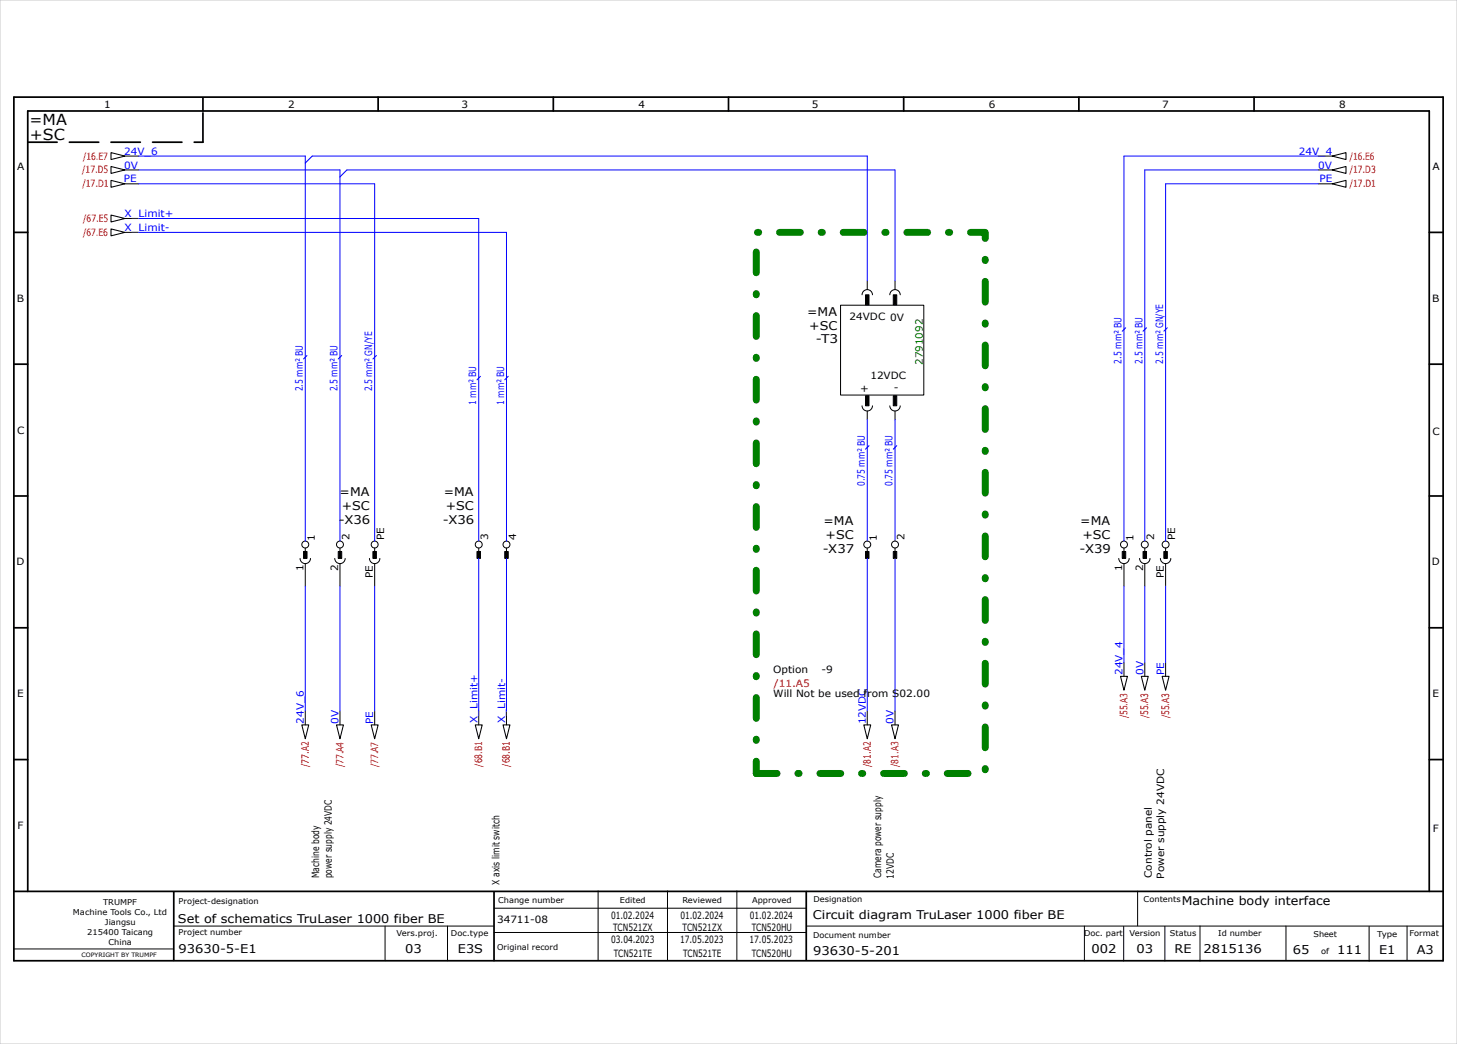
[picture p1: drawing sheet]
<svg xmlns="http://www.w3.org/2000/svg" width="420mm" height="301mm" viewBox="0 0 420 301" stroke-linecap="round" stroke-linejoin="round" font-family="sans-serif">
<g fill="none" stroke="#000" stroke-width=".5">
<path d="M4 28h412v249h-412zM58.5 28.2v3.8M109 28v4M159.5 28v4M210 28v4M260.5 28v4M311 28v4M361.5 28v4M4 67h4M412 67h4M4 105h4M412 105h4"/>
<path d="M4 143h4M412 143h4M4 181h4M412 181h4M4 219h4M412 219h4M4 257h412M8 257v-225h404v225M50.1 257.1v19.8M142.4 257.2v19.8M232.4 257.1v19.7"/>
</g>
<g fill="none" stroke="#000" stroke-width=".29">
<path d="M36 45h4M36 49h4M36 53h4M380 45h4M380 49h4M380 53h4M36 63h4M36 67h4M242.3 88h24v25.9h-24zM248.5 85a1.5 1.5 0 0 1 1.5-1.5 1.5 1.5 0 0 1 1.5 1.5M250 81v2.5M256.5 85a1.5 1.5 0 0 1 1.5-1.5 1.5 1.5 0 0 1 1.5 1.5"/>
<path d="M258 81v2.5M248.5 117a1.5 1.5 0 0 0 1.5 1.5 1.5 1.5 0 0 0 1.5-1.5M250 118.5v2.5M256.5 117a1.5 1.5 0 0 0 1.5 1.5 1.5 1.5 0 0 0 1.5-1.5M258 118.5v2.5M88 158v2M98 158v2M108 158v2M138 158v2M146 158v2M250 158v2M258 158v2"/>
<path d="M324 158v2M330 158v2M336 158v2M86.5 161a1.5 1.5 0 0 0 1.5 1.5 1.5 1.5 0 0 0 1.5-1.5M88 162.5v6.5M96.5 161a1.5 1.5 0 0 0 1.5 1.5 1.5 1.5 0 0 0 1.5-1.5M98 162.5v6.5M106.5 161a1.5 1.5 0 0 0 1.5 1.5 1.5 1.5 0 0 0 1.5-1.5M108 162.5v6.5M322.5 161a1.5 1.5 0 0 0 1.5 1.5 1.5 1.5 0 0 0 1.5-1.5M324 162.5v6.5M328.5 161a1.5 1.5 0 0 0 1.5 1.5 1.5 1.5 0 0 0 1.5-1.5"/>
<path d="M330 162.5v6.5M334.5 161a1.5 1.5 0 0 0 1.5 1.5 1.5 1.5 0 0 0 1.5-1.5M336 162.5v6.5M324 191v4M330 191v4M336 191v4M88 205v4M98 205v4M108 205v4M138 205v4M146 205v4M250 205v4"/>
<path d="M258 205v4M172.4 256.9v20M192.4 256.9v20M212.4 256.9v20M327.9 256.9v10M4.1 273.6h45.7M50.1 267h92.2M111 267v10M129 267v10M142.4 261.9h90M142.4 268.9h90M232.5 267h183.5"/>
<path d="M312.6 267v10M323.9 267.1v10M335.8 267.1v10M345.9 267v10.1M370.7 267v9.8M394.7 267.1v10M405.6 267v10"/>
<circle cx="88" cy="157" r="1"/>
<circle cx="98" cy="157" r="1"/>
<circle cx="108" cy="157" r="1"/>
<circle cx="138" cy="157" r="1"/>
<circle cx="146" cy="157" r="1"/>
<circle cx="250" cy="157" r="1"/>
<circle cx="258" cy="157" r="1"/>
<circle cx="324" cy="157" r="1"/>
<circle cx="330" cy="157" r="1"/>
<circle cx="336" cy="157" r="1"/>
</g>
<path d="M8 41h50.5M58.5 41v-8.8" fill="none" stroke="#000" stroke-width=".5" stroke-dasharray="8.5 3.5"/>
<path d="M0 0h420v301h-420z" fill="none" stroke="#c9c9c9" stroke-width=".29"/>
<path d="M218 67h66v156h-66z" fill="none" stroke="#008000" stroke-width="2" stroke-dasharray="6 6 .4 6"/>
<g fill="none" stroke="#000" stroke-width=".3">
<path d="M32 44l4 1-4 1zM32 48l4 1-4 1zM32 52l4 1-4 1zM384 45l4-1v2zM384 49l4-1v2zM384 53l4-1v2zM32 62l4 1-4 1zM32 66l4 1-4 1zM323 195h2l-1 4zM329 195h2l-1 4zM335 195h2l-1 4zM87 209h2l-1 4z"/>
<path d="M97 209h2l-1 4zM107 209h2l-1 4zM137 209h2l-1 4zM145 209h2l-1 4zM249 209h2l-1 4zM257 209h2l-1 4z"/>
</g>
<g fill="#000" stroke="#000" stroke-width=".29">
<path d="M249.5 85h1v2.9h-1z" fill-rule="evenodd"/>
<path d="M257.5 85h1v2.9h-1z" fill-rule="evenodd"/>
<path d="M249.5 114.1h1v2.9h-1z" fill-rule="evenodd"/>
<path d="M257.5 114.1h1v2.9h-1z" fill-rule="evenodd"/>
<path d="M87.5 159h1v2h-1z" fill-rule="evenodd"/>
<path d="M97.5 159h1v2h-1z" fill-rule="evenodd"/>
<path d="M107.5 159h1v2h-1z" fill-rule="evenodd"/>
<path d="M137.5 159h1v2h-1z" fill-rule="evenodd"/>
<path d="M145.5 159h1v2h-1z" fill-rule="evenodd"/>
<path d="M249.5 159h1v2h-1z" fill-rule="evenodd"/>
<path d="M257.5 159h1v2h-1z" fill-rule="evenodd"/>
<path d="M323.5 159h1v2h-1z" fill-rule="evenodd"/>
<path d="M329.5 159h1v2h-1z" fill-rule="evenodd"/>
<path d="M335.5 159h1v2h-1z" fill-rule="evenodd"/>
</g>
<g fill="none" stroke="#00f" stroke-width=".29">
<path d="M40 45h48v111M40 49h58v107M40 53h68v103M88 47l2-2h160v36M98 51l2-2h158v32M380 45h-56v111M380 49h-50v107M380 53h-44v103M40 63h98v93M40 67h106v89M250 121v35M258 121v35"/>
<path d="M88 169v36M98 169v36M108 169v36M138 161v44M146 161v44M250 161v44M258 161v44M324 169v22M330 169v22M336 169v22"/>
</g>
<path d="M324.5 94.5l-1 1M330.5 94.5l-1 1M336.5 94.5l-1 1M88.5 102.5l-1 1M98.5 102.5l-1 1M108.5 102.5l-1 1M138.5 108.5l-1 1M146.5 108.5l-1 1M250.5 128.5l-1 1M258.5 128.5l-1 1" fill="none" stroke="#00f" stroke-width=".3"/>
<g font-size="4.4">
<text x="8.5" y="36">=MA</text>
<text x="8.6" y="40.5">+SC</text>
</g>
<g font-size="3.5">
<text x="232.7" y="91">=MA</text>
<text x="233.3" y="95">+SC</text>
<text x="235.2" y="99">-T3</text>
<text x="97.9" y="143">=MA</text>
<text x="127.9" y="143">=MA</text>
<text x="98.5" y="147">+SC</text>
<text x="128.5" y="147">+SC</text>
<text x="97.7" y="151">-X36</text>
<text x="127.7" y="151">-X36</text>
<text x="237.4" y="151.3">=MA</text>
<text x="238" y="155.3">+SC</text>
<text x="311.4" y="151.3">=MA</text>
<text x="312" y="155.3">+SC</text>
<text x="237.2" y="159.3">-X37</text>
<text x="311.2" y="159.3">-X39</text>
<text x="340.7" y="261">Machine body interface</text>
<text x="51.3" y="266">Set of schematics TruLaser 1000 fiber BE</text>
<text x="234.3" y="265">Circuit diagram TruLaser 1000 fiber BE</text>
<text x="51.5" y="274.7">93630-5-E1</text>
<text x="116.8" y="274.9">03</text>
<text x="132" y="274.9">E3S</text>
<text x="234.4" y="275.3">93630-5-201</text>
<text x="314.6" y="274.8">002</text>
<text x="327.6" y="274.9">03</text>
<text x="338.6" y="274.8">RE</text>
<text x="346.9" y="274.7">2815136</text>
<text x="372.7" y="275">65</text>
<text x="385.4" y="275">111</text>
<text x="397.6" y="275">E1</text>
<text x="408.4" y="275">A3</text>
</g>
<g font-size="2.9">
<text x="30" y="31">1</text>
<text x="83" y="31">2</text>
<text x="133.1" y="31">3</text>
<text x="184.1" y="31">4</text>
<text x="234.1" y="31">5</text>
<text x="285" y="31">6</text>
<text x="335" y="31">7</text>
<text x="386" y="31">8</text>
<text x="5" y="49">A</text>
<text x="413" y="49">A</text>
<text x="4.8" y="87">B</text>
<text x="412.8" y="87">B</text>
<text x="244.9" y="92.3">24VDC 0V</text>
<text x="248" y="113">+</text>
<text x="250.9" y="109.3">12VDC</text>
<text x="257.7" y="112.8">-</text>
<text x="5" y="125">C</text>
<text x="413" y="125.5">C</text>
<text x="90.7" y="155.9" transform="rotate(-90 90.7 155.9)">1</text>
<text x="100.8" y="155.7" transform="rotate(-90 100.8 155.7)">2</text>
<text x="110.8" y="155.8" transform="rotate(-90 110.8 155.8)">PE</text>
<text x="140.7" y="155.7" transform="rotate(-90 140.7 155.7)">3</text>
<text x="148.8" y="155.6" transform="rotate(-90 148.8 155.6)">4</text>
<text x="252.8" y="155.9" transform="rotate(-90 252.8 155.9)">1</text>
<text x="260.8" y="155.7" transform="rotate(-90 260.8 155.7)">2</text>
<text x="326.7" y="155.9" transform="rotate(-90 326.7 155.9)">1</text>
<text x="332.7" y="155.7" transform="rotate(-90 332.7 155.7)">2</text>
<text x="338.7" y="155.8" transform="rotate(-90 338.7 155.8)">PE</text>
<text x="4.8" y="163">D</text>
<text x="87.5" y="164.6" transform="rotate(-90 87.5 164.6)">1</text>
<text x="97.5" y="164.7" transform="rotate(-90 97.5 164.7)">2</text>
<text x="107.5" y="166.6" transform="rotate(-90 107.5 166.6)">PE</text>
<text x="323.5" y="164.6" transform="rotate(-90 323.5 164.6)">1</text>
<text x="329.5" y="164.7" transform="rotate(-90 329.5 164.7)">2</text>
<text x="335.5" y="166.6" transform="rotate(-90 335.5 166.6)">PE</text>
<text x="412.7" y="163">D</text>
<text x="222.9" y="194">Option</text>
<text x="236.8" y="194">-9</text>
<text x="5" y="201">E</text>
<text x="222.9" y="201">Will Not be used from S02.00</text>
<text x="413" y="201">E</text>
<text x="5.1" y="239">F</text>
<text x="413" y="240">F</text>
<text x="92" y="253.2" transform="rotate(-90 92 253.2)">Machine body</text>
<text x="95.6" y="253.2" transform="rotate(-90 95.6 253.2)">power supply 24VDC</text>
<text x="144" y="255.1" transform="rotate(-90 144 255.1)">X axis limit switch</text>
<text x="254" y="253.1" transform="rotate(-90 254 253.1)">Camera power supply</text>
<text x="257.6" y="253.4" transform="rotate(-90 257.6 253.4)">12VDC</text>
<text x="332" y="253.1" transform="rotate(-90 332 253.1)">Control panel</text>
<text x="335.6" y="253.3" transform="rotate(-90 335.6 253.3)">Power supply 24VDC</text>
<text x="143.3" y="266">34711-08</text>
<text x="176.1" y="264.9">01.02.2024</text>
<text x="176.8" y="268.4">TCN521ZX</text>
<text x="196.1" y="264.9">01.02.2024</text>
<text x="196.8" y="268.4">TCN521ZX</text>
<text x="216.1" y="264.9">01.02.2024</text>
<text x="216.7" y="268.4">TCN520HU</text>
<text x="176.2" y="271.9">03.04.2023</text>
<text x="176.9" y="275.9">TCN521TE</text>
<text x="196" y="271.9">17.05.2023</text>
<text x="196.9" y="275.9">TCN521TE</text>
<text x="216" y="271.9">17.05.2023</text>
<text x="216.7" y="275.9">TCN520HU</text>
</g>
<g font-size="2.9" fill="#b60000">
<text x="23.9" y="46">/16.E7</text>
<text x="389.1" y="46">/16.E6</text>
<text x="23.7" y="50">/17.D5</text>
<text x="389.1" y="50">/17.D3</text>
<text x="23.8" y="54">/17.D1</text>
<text x="389.1" y="54">/17.D1</text>
<text x="24" y="64">/67.E5</text>
<text x="23.9" y="68">/67.E6</text>
<text x="223.1" y="198">/11.A5</text>
<text x="325" y="207.1" transform="rotate(-90 325 207.1)">/55.A3</text>
<text x="331" y="207.1" transform="rotate(-90 331 207.1)">/55.A3</text>
<text x="337" y="207.1" transform="rotate(-90 337 207.1)">/55.A3</text>
<text x="89" y="221.1" transform="rotate(-90 89 221.1)">/77.A2</text>
<text x="99" y="221.2" transform="rotate(-90 99 221.2)">/77.A4</text>
<text x="109" y="221.2" transform="rotate(-90 109 221.2)">/77.A7</text>
<text x="139" y="221.1" transform="rotate(-90 139 221.1)">/68.B1</text>
<text x="147" y="221.1" transform="rotate(-90 147 221.1)">/68.B1</text>
<text x="251" y="221.1" transform="rotate(-90 251 221.1)">/81.A2</text>
<text x="259" y="221.1" transform="rotate(-90 259 221.1)">/81.A3</text>
</g>
<g font-size="2.9" fill="#00f">
<text x="35.8" y="44.6">24V_6</text>
<text x="374.4" y="44.6">24V_4</text>
<text x="35.7" y="52.6">PE</text>
<text x="35.8" y="48.6">0V</text>
<text x="380" y="48.6">0V</text>
<text x="380.4" y="52.6">PE</text>
<text x="35.9" y="62.6">X_Limit+</text>
<text x="35.9" y="66.6">X_Limit-</text>
<text x="323.3" y="104.8" transform="rotate(-90 323.3 104.8)">2.5 mm² BU</text>
<text x="329.3" y="104.8" transform="rotate(-90 329.3 104.8)">2.5 mm² BU</text>
<text x="335.3" y="104.8" transform="rotate(-90 335.3 104.8)">2.5 mm² GN/YE</text>
<text x="87.3" y="112.8" transform="rotate(-90 87.3 112.8)">2.5 mm² BU</text>
<text x="97.3" y="112.8" transform="rotate(-90 97.3 112.8)">2.5 mm² BU</text>
<text x="107.3" y="112.8" transform="rotate(-90 107.3 112.8)">2.5 mm² GN/YE</text>
<text x="137.3" y="116.8" transform="rotate(-90 137.3 116.8)">1 mm² BU</text>
<text x="145.3" y="116.8" transform="rotate(-90 145.3 116.8)">1 mm² BU</text>
<text x="249.3" y="140.2" transform="rotate(-90 249.3 140.2)">0.75 mm² BU</text>
<text x="257.3" y="140.2" transform="rotate(-90 257.3 140.2)">0.75 mm² BU</text>
<text x="323.6" y="194.6" transform="rotate(-90 323.6 194.6)">24V_4</text>
<text x="329.6" y="194.6" transform="rotate(-90 329.6 194.6)">0V</text>
<text x="335.6" y="194.7" transform="rotate(-90 335.6 194.7)">PE</text>
<text x="87.6" y="208.6" transform="rotate(-90 87.6 208.6)">24V_6</text>
<text x="97.6" y="208.6" transform="rotate(-90 97.6 208.6)">0V</text>
<text x="107.6" y="208.7" transform="rotate(-90 107.6 208.7)">PE</text>
<text x="137.6" y="208.5" transform="rotate(-90 137.6 208.5)">X_Limit+</text>
<text x="145.6" y="208.5" transform="rotate(-90 145.6 208.5)">X_Limit-</text>
<text x="249.6" y="208.8" transform="rotate(-90 249.6 208.8)">12VDC</text>
<text x="257.6" y="208.6" transform="rotate(-90 257.6 208.6)">0V</text>
</g>
<text font-size="2.9" fill="#008000" x="266" y="105.2" transform="rotate(-90 266 105.2)">2791092</text>
<g font-size="2.3">
<text x="21" y="263.8">Machine Tools Co., Ltd</text>
<text x="29.7" y="260.8">TRUMPF</text>
<text x="51.5" y="260.7">Project-designation</text>
<text x="143.6" y="260.4">Change number</text>
<text x="178.7" y="260.4">Edited</text>
<text x="196.7" y="260.4">Reviewed</text>
<text x="216.8" y="260.4">Approved</text>
<text x="234.5" y="260.2">Designation</text>
<text x="329.7" y="260.1">Contents</text>
<text x="25.2" y="269.6">215400 Taicang</text>
<text x="30.3" y="266.7">Jiangsu</text>
<text x="51.5" y="269.7">Project number</text>
<text x="114.3" y="269.9">Vers.proj.</text>
<text x="130" y="269.9">Doc.type</text>
<text x="312.5" y="269.8">Doc. part</text>
<text x="325.6" y="269.9">Version</text>
<text x="337.3" y="269.8">Status</text>
<text x="351.2" y="269.8">Id number</text>
<text x="406.4" y="270">Format</text>
<text x="31.3" y="272.5">China</text>
<text x="143.3" y="273.9">Original record</text>
<text x="234.4" y="270.3">Document number</text>
<text x="378.6" y="270">Sheet</text>
<text x="380.8" y="275">of</text>
<text x="397" y="270">Type</text>
</g>
<text font-size="1.7" x="23.5" y="275.8">COPYRIGHT BY TRUMPF</text>
</svg>
